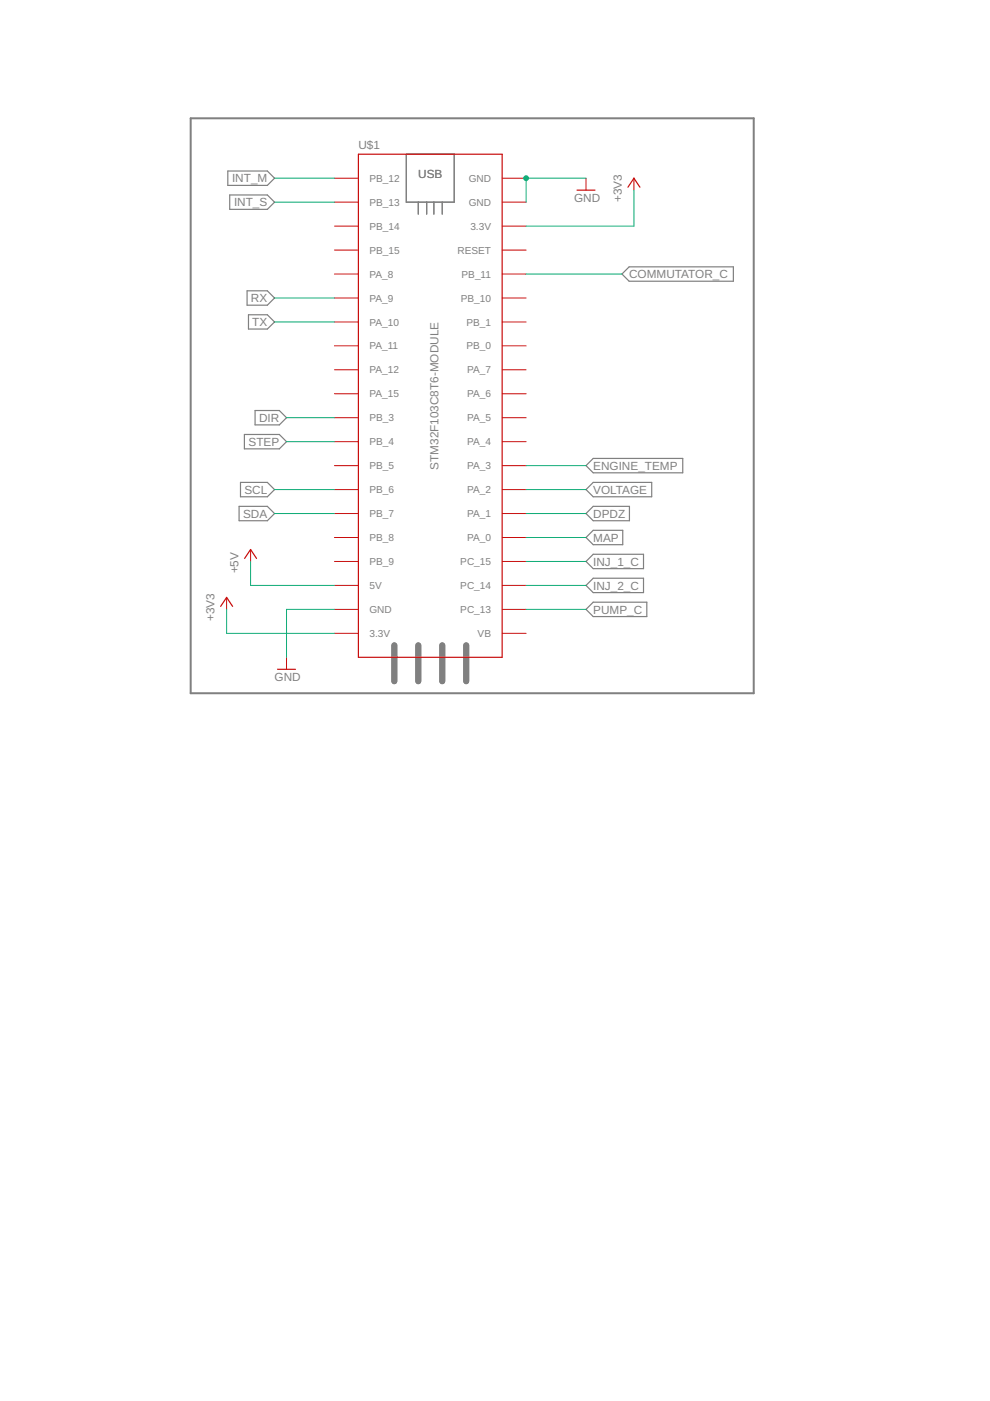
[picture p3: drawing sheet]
<svg xmlns="http://www.w3.org/2000/svg" width="210mm" height="297mm" viewBox="0 0 210 297" stroke-linecap="round" stroke-linejoin="round" font-family="sans-serif">
<path d="M40.4 25.1h119.4v121.9h-119.4z" fill="none" stroke="#808080" stroke-width=".42"/>
<g fill="none" stroke="#808080" stroke-width=".25">
<path d="M48.3 36.3h8.4l1.5 1.5-1.5 1.5h-8.4zM86.1 32.7h10.2v10.2h-10.2zM48.7 41.3h8l1.5 1.6-1.5 1.5h-8zM88.7 42.9v2.5M90.5 42.9v2.5M92 42.9v2.5M93.8 42.9v2.5M131.9 58.1l1.5-1.5h22.1v3h-22.1zM52.4 61.7h4.3l1.5 1.5-1.5 1.5h-4.3zM52.7 66.7h4l1.5 1.6-1.5 1.5h-4zM51.8 92.1h7.4l1.5 1.5-1.5 1.6h-7.4zM54.1 87h5.1l1.5 1.6-1.5 1.5h-5.1z"/>
<path d="M124.2 98.7l1.6-1.5h19v3h-19zM50.7 107.4h6l1.5 1.5-1.5 1.5h-6zM51 102.3h5.7l1.5 1.5-1.5 1.5h-5.7zM124.2 114l1.6-1.6h6.2v3.1h-6.2zM124.2 108.9l1.6-1.5h7.7v3h-7.7zM124.2 103.8l1.6-1.5h12.4v3h-12.4zM124.2 119l1.6-1.5h10.6v3.1h-10.6zM124.2 124.1l1.6-1.5h10.6v3h-10.6zM124.2 129.2l1.6-1.5h11.3v3h-11.3z"/>
</g>
<path d="M83.6 136.8v7.6M88.7 136.8v7.6M93.8 136.8v7.6M98.8 136.8v7.6" fill="none" stroke="#808080" stroke-width="1.3"/>
<g fill="none" stroke="#c90d0c" stroke-width=".21">
<path d="M70.9 37.8h5.1M106.5 37.8h5M124.2 37.8v2.5M134.4 37.8v2.5M70.9 42.9h5.1M70.9 47.9h5.1M70.9 53h5.1M70.9 58.1h5.1M106.5 42.9h5M106.5 47.9h5M106.5 53h5M106.5 58.1h5"/>
<path d="M70.9 63.2h5.1M70.9 68.3h5.1M70.9 73.3h5.1M70.9 78.4h5.1M106.5 63.2h5M106.5 68.3h5M106.5 73.3h5M106.5 78.4h5M70.9 83.5h5.1M70.9 88.6h5.1M70.9 93.6h5.1M70.9 98.7h5.1"/>
<path d="M106.5 83.5h5M106.5 88.6h5M106.5 93.6h5M106.5 98.7h5M53.1 116.5v2.5M70.9 103.8h5.1M70.9 108.9h5.1M70.9 114h5.1M70.9 119h5.1M106.5 103.8h5M106.5 108.9h5M106.5 114h5"/>
<path d="M106.5 119h5M48 126.7v2.5M60.7 139.4v2.5M70.9 124.1h5.1M70.9 129.2h5.1M70.9 134.3h5.1M106.5 124.1h5M106.5 129.2h5M106.5 134.3h5"/>
</g>
<path d="M76 32.7h30.5v106.7h-30.5zM133.1 39.7l1.3-1.9 1.3 1.9M122.3 40.3h3.9M51.9 118.4l1.2-1.9 1.3 1.9M46.8 128.6l1.2-1.9 1.3 1.9M58.8 141.9h3.9" fill="none" stroke="#c90d0c" stroke-width=".25"/>
<g fill="none" stroke="#0dab76" stroke-width=".21">
<path d="M58.2 37.8h12.7M124.2 37.8h-12.7v5.1M58.2 42.9h12.7M111.5 58.1h20.4M134.4 40.3v7.6h-22.9M58.2 63.2h12.7M58.2 68.3h12.7M60.7 93.6h10.2M60.7 88.6h10.2M111.5 98.7h12.7M53.1 119v5.1h17.8M58.2 108.9h12.7"/>
<path d="M58.2 103.8h12.7M111.5 114h12.7M111.5 108.9h12.7M111.5 103.8h12.7M111.5 119h12.7M48 129.2v5.1h22.9M70.9 129.2h-10.2v10.2M111.5 129.2h12.7M111.5 124.1h12.7"/>
</g>
<circle cx="111.5" cy="37.8" r=".51" fill="#0dab76" stroke="#0dab76" stroke-width=".21"/>
<g font-size="2.5" fill="#808080">
<text x="76" y="31.7">U$1</text>
<text x="49.2" y="38.7">INT_M</text>
<text x="88.7" y="37.8">USB</text>
<text x="49.6" y="43.7">INT_S</text>
<text x="121.7" y="42.9">GND</text>
<text x="131.9" y="42.9" transform="rotate(-90 131.9 42.9)">+3V3</text>
<text x="133.4" y="59">COMMUTATOR_C</text>
<text x="53.2" y="64.1">RX</text>
<text x="53.5" y="69.1">TX</text>
<text x="54.9" y="89.5">DIR</text>
<text x="52.7" y="94.5">STEP</text>
<text x="93" y="99.6" transform="rotate(-90 93 99.6)">STM32F103C8T6-MODULE</text>
<text x="125.8" y="99.6">ENGINE_TEMP</text>
<text x="51.8" y="104.7">SCL</text>
<text x="125.8" y="104.7">VOLTAGE</text>
<text x="51.5" y="109.8">SDA</text>
<text x="125.8" y="109.8">DPDZ</text>
<text x="125.8" y="114.8">MAP</text>
<text x="125.8" y="119.9">INJ_1_C</text>
<text x="50.6" y="121.6" transform="rotate(-90 50.6 121.6)">+5V</text>
<text x="125.8" y="125">INJ_2_C</text>
<text x="45.5" y="131.7" transform="rotate(-90 45.5 131.7)">+3V3</text>
<text x="125.8" y="130.1">PUMP_C</text>
<text x="58.2" y="144.4">GND</text>
</g>
<g font-size="2.1" fill="#808080">
<text x="78.3" y="38.5">PB_12</text>
<text x="99.4" y="38.5">GND</text>
<text x="78.3" y="43.6">PB_13</text>
<text x="99.4" y="43.6">GND</text>
<text x="78.3" y="48.7">PB_14</text>
<text x="78.3" y="53.8">PB_15</text>
<text x="97" y="53.8">RESET</text>
<text x="99.7" y="48.7">3.3V</text>
<text x="78.3" y="58.9">PA_8</text>
<text x="97.9" y="58.9">PB_11</text>
<text x="78.3" y="63.9">PA_9</text>
<text x="97.7" y="63.9">PB_10</text>
<text x="78.3" y="69">PA_10</text>
<text x="98.9" y="69">PB_1</text>
<text x="78.3" y="74.1">PA_11</text>
<text x="98.9" y="74.1">PB_0</text>
<text x="78.3" y="79.2">PA_12</text>
<text x="99.1" y="79.2">PA_7</text>
<text x="78.3" y="84.2">PA_15</text>
<text x="78.3" y="89.3">PB_3</text>
<text x="99.1" y="89.3">PA_5</text>
<text x="99.1" y="84.3">PA_6</text>
<text x="78.3" y="94.4">PB_4</text>
<text x="99.1" y="94.4">PA_4</text>
<text x="78.3" y="99.5">PB_5</text>
<text x="99.1" y="99.5">PA_3</text>
<text x="78.3" y="104.6">PB_6</text>
<text x="99.1" y="104.6">PA_2</text>
<text x="78.3" y="109.6">PB_7</text>
<text x="99.1" y="109.6">PA_1</text>
<text x="78.3" y="114.7">PB_8</text>
<text x="78.3" y="119.8">PB_9</text>
<text x="97.6" y="119.8">PC_15</text>
<text x="99.1" y="114.7">PA_0</text>
<text x="78.3" y="124.9">5V</text>
<text x="97.6" y="124.9">PC_14</text>
<text x="78.3" y="130">GND</text>
<text x="97.6" y="130">PC_13</text>
<text x="78.3" y="135">3.3V</text>
<text x="101.3" y="135">VB</text>
</g>
</svg>
